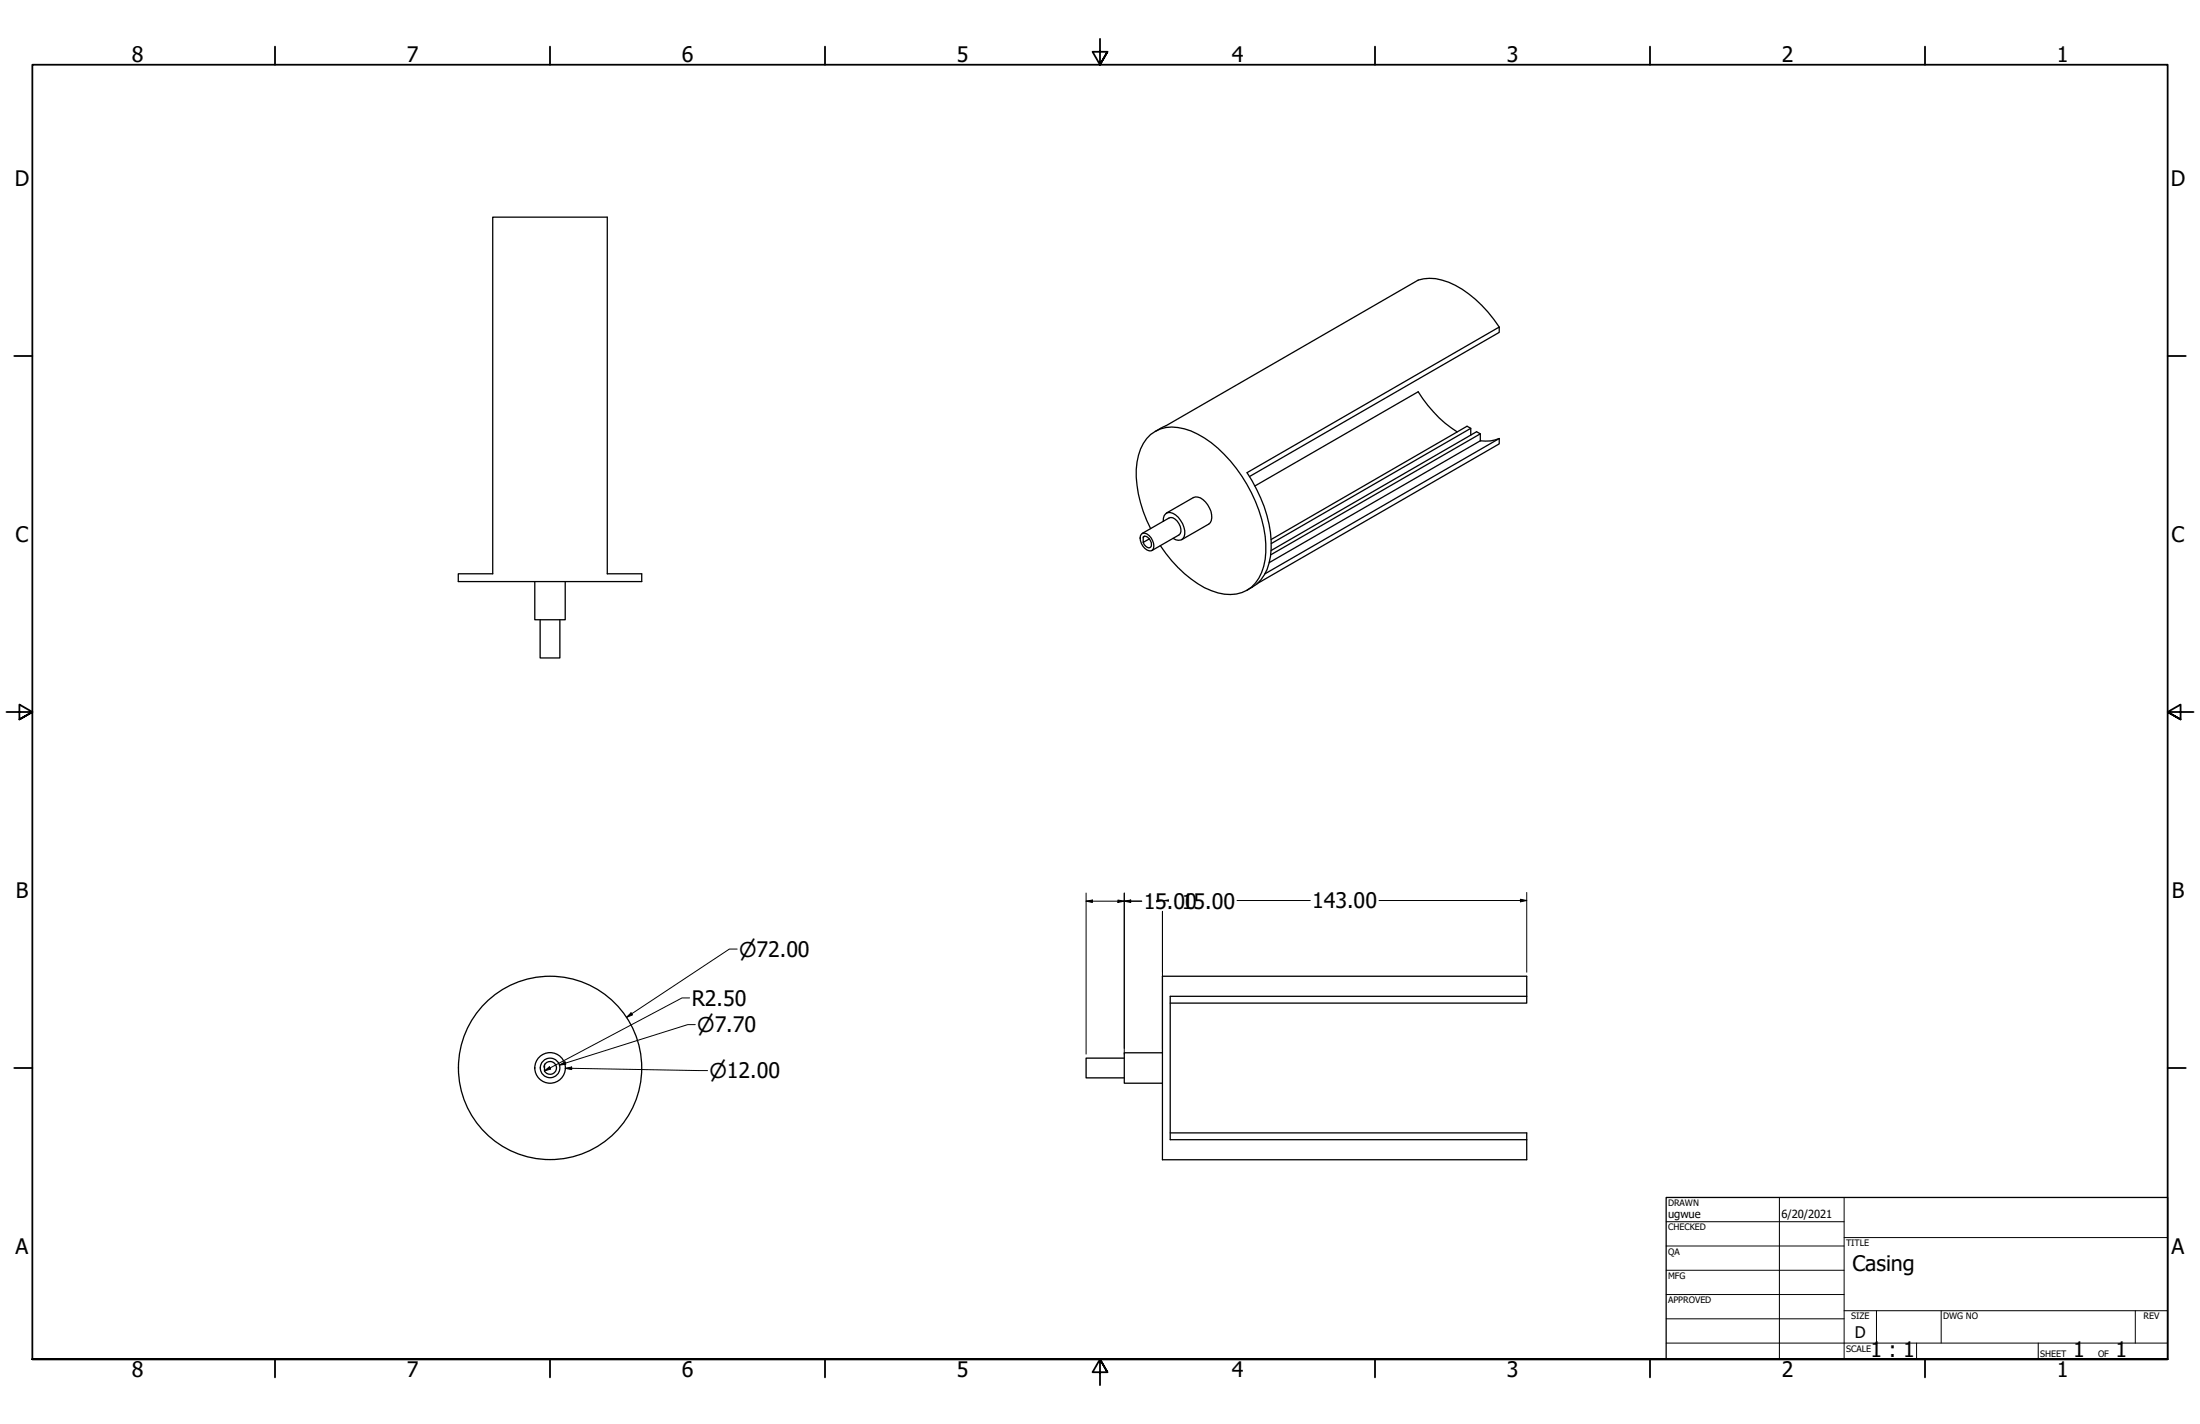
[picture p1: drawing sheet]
<svg xmlns="http://www.w3.org/2000/svg" width="864mm" height="559mm" viewBox="0 0 864 559" stroke-linecap="round" stroke-linejoin="round" font-family="sans-serif">
<!-- layer: Visible (ANSI) -->
<g fill="none" stroke="#000" stroke-width=".51">
<path d="M193.4 85.2h45v140h13.5v3h-72v-3h13.5zM588.5 128.3a45.9 45.9 0 0 0-19.9-17.6 17.4 17.4 0 0 0-11.9-.8l-103.2 59.4M572 169.5a47.1 47.1 0 0 1-15.3-15.8l-64.1 37M577.3 170.8v-2.7l-1.4-.8-76.9 44.4M577.3 168.1l-78.3 45.2M581.1 173v-2.8l-1.5-.8-80.6 46.6M581.1 173l-82.9 47.8M581.1 170.2l-82.3 47.5M588.5 172.1v2.1l-95 54.8M588.5 172.1a13.6 13.6 0 0 1-7.4 .9M588.5 172.1l-91.9 53.1M490.5 187l98-56.6v-2.1l-99 57.2a50.1 50.1 0 0 1 9.2 32.8 16.2 16.2 0 0 1-9.2 13.3"/>
<path d="M448.1 209.6a2.19 2.19 0 0 1 3 .6 4.7 4.7 0 0 1 1.3 5.6 3.4 3.4 0 0 1-4.3-2.5 3.5 3.5 0 0 1 0-3.7zM448.3 209.4l10.6-6.1a4 4 0 0 1 4.4 3.3 2.84 2.84 0 0 1-.5 3.3l-10.6 6.1M448.8 210.8l.3-.4a3 3 0 0 1 2.4 4.4 2.23 2.23 0 0 1-2.7-1.9M449.3 210.4l-.5 .4v2.1l2.4-1.4M451.7 207.5a45.3 45.3 0 0 1-5.4-26.2 15.4 15.4 0 0 1 9.2-13 18.8 18.8 0 0 1 14.7 2.1 54.6 54.6 0 0 1 24 29.8 35.7 35.7 0 0 1 1 24.5 13.3 13.3 0 0 1-17.1 8 41.6 41.6 0 0 1-20.5-15.5l-2.1-3.1M456.6 204.6a2.78 2.78 0 0 1 1.4-3.3 2.78 2.78 0 0 1 3.5 .8 8.6 8.6 0 0 1 3.3 8.5 2.61 2.61 0 0 1-4.3 .7M457.8 201.4l10.6-6.1a4.8 4.8 0 0 1 5.7 2.8 6.9 6.9 0 0 1 1 7l-11.2 6.7M209.9 228.2v15h12v-15M212 243.2v15h7.8v-15M459.4 393.6h139.9v-2.6h-139.9v56.2h139.9v-2.6h-139.9M599.3 391v-7.9h-143v72h143v-7.9M213.7 417.8v2.6"/>
<path d="M213.8 417.8a2.51 2.51 0 0 1 3.8-.6 2.51 2.51 0 0 1 0 3.8 2.51 2.51 0 0 1-3.8-.7M441.3 415.2h-15v7.8h15M456.3 413.1h-15v12h15"/>
<circle cx="215.9" cy="419.1" r="3.8"/>
<circle cx="215.9" cy="419.1" r="6"/>
<circle cx="215.9" cy="419.1" r="36"/>
</g>
<!-- layer: Border (ANSI) -->
<g fill="none" stroke="#000" stroke-width=".7">
<path d="M107.9 18.3v7.1M215.9 18.3v7.1M323.8 18.3v7.1M431.8 15.2v10.2l-2.9-5.1h5.8l-2.9 5.1 2.9-5.1M539.8 18.3v7.1M647.7 18.3v7.1M755.6 18.3v7.1M5.6 139.7h7.1M850.9 139.7h7.1M2.5 279.4h10.2l-5.1-2.9v5.8l5.1-2.9-5.1 2.9M861.1 279.4h-10.2l5.1-2.9v5.8l-5.1-2.9 5.1 2.9M5.6 419.1h7.1"/>
<path d="M850.9 419.1h7.1M12.7 533.4v-508h838.2v508h-838.2h838.2M107.9 533.4v7.1M215.9 533.4v7.1M323.8 533.4v7.1M434.7 538.5l-2.9-5.1 2.9 5.1h-5.8l2.9-5.1v10.2M539.8 533.4v7.1M647.7 533.4v7.1M755.6 533.4v7.1"/>
</g>
<!-- layer: Title (ANSI) -->
<g fill="none" stroke="#000" stroke-width=".39">
<path d="M654 479.4h69.9M698.5 469.9v63.5M723.9 469.9v63.5M654 488.9h69.9M654 498.5h69.9M723.9 485.6h127M654 508h69.9M654 517.5h69.9M723.9 514.3h127M736.6 514.3v12.7M762 514.3v12.7M838.2 514.3v12.7"/>
<path d="M654 527h196.9M752.3 527v6.4M800.1 527v6.4"/>
</g>
<path d="M654 469.9h196.9v63.5h-196.9z" fill="none" stroke="#000" stroke-width=".51"/>
<!-- layer: Dimension (ANSI) -->
<g fill="none" stroke="#000" stroke-width=".39">
<path d="M426.3 353.6l2.5-.4v.9zM426.3 353.6h21.9M426.3 350.5v63.1M438.8 353.2l2.5 .4-2.5 .5zM441.3 353.6l2.6-.4v.9zM441.3 350.5v63.1M456.3 357.6v53.9M485.6 353.4h28.7M541.3 353.4h58M596.8 352.9l2.5 .5-2.5 .5zM599.3 350.2v31.3M289.4 372.4h-3.1l-40.4 26.8"/>
<path d="M247.7 397.4l.6 .9-2.4 .9zM270.7 391.6h-3l-54 28.6M214.2 417.3l-.8 1.5M219.6 418l2.2-1.3 .3 .9zM221.9 419.2l2.5-.5v1zM221.9 419.2l55.8 .9M272.9 402.1h-3l-50.3 15.9M213.7 420.2l1.9-1.5 .6 .8z"/>
</g>
<g fill="#000">
<path d="M426.3 353.6l2.5-.4v.9z" fill-rule="evenodd"/>
<path d="M438.8 353.2l2.5 .4-2.5 .5z" fill-rule="evenodd"/>
<path d="M441.3 353.6l2.6-.4v.9z" fill-rule="evenodd"/>
<path d="M453.8 353.2l2.5 .4-2.5 .5z" fill-rule="evenodd"/>
<path d="M456.3 353.4l2.6-.5v1z" fill-rule="evenodd"/>
<path d="M596.8 352.9l2.5 .5-2.5 .5z" fill-rule="evenodd"/>
<path d="M247.7 397.4l.6 .9-2.4 .9z" fill-rule="evenodd"/>
<path d="M213.7 420.2l1.9-1.5 .6 .8z" fill-rule="evenodd"/>
<path d="M219.6 418l2.2-1.3 .3 .9z" fill-rule="evenodd"/>
<path d="M221.9 419.2l2.5-.5v1z" fill-rule="evenodd"/>
</g>
<g font-size="8.4">
<text x="51.7" y="24.4">8</text>
<text x="159.6" y="24.4">7</text>
<text x="267.6" y="24.4">6</text>
<text x="375.5" y="24.4">5</text>
<text x="483.5" y="24.4">4</text>
<text x="591.4" y="24.4">3</text>
<text x="699.4" y="24.4">2</text>
<text x="807.3" y="24.4">1</text>
<text x="5.8" y="72.9">D</text>
<text x="852.1" y="72.9">D</text>
<text x="6.1" y="212.6">C</text>
<text x="852.4" y="212.6">C</text>
<text x="6.2" y="352.3">B</text>
<text x="852.5" y="352.3">B</text>
<text x="448.9" y="356.7">15.0105.00</text>
<text x="515.1" y="356.4">143.00</text>
<text x="271.5" y="394.7">R2.50</text>
<text x="6.1" y="492">A</text>
<text x="852.4" y="492">A</text>
<text x="727.1" y="498.9">Casing</text>
<text x="734.3" y="532.6">1 : 1</text>
<text x="813.8" y="532.6">1</text>
<text x="830.5" y="532.6">1</text>
<text x="51.7" y="540.5">8</text>
<text x="159.6" y="540.5">7</text>
<text x="267.6" y="540.5">6</text>
<text x="375.5" y="540.5">5</text>
<text x="483.5" y="540.5">4</text>
<text x="591.4" y="540.5">3</text>
<text x="699.4" y="540.5">2</text>
<text x="807.3" y="540.5">1</text>
</g>
<g font-size="8">
<text x="290.1" y="375.3">⌀72.00</text>
<text x="273.7" y="405">⌀7.70</text>
<text x="278.5" y="423">⌀12.00</text>
</g>
<text font-size="6.3" x="728.1" y="524.9">D</text>
<g font-size="4.4">
<text x="654.8" y="477.8">ugwue</text>
<text x="699.3" y="478">6/20/2021</text>
</g>
<g font-size="3.5">
<text x="654.8" y="473.2">DRAWN</text>
<text x="654.8" y="482.8">CHECKED</text>
<text x="724.7" y="488.9">TITLE</text>
<text x="654.8" y="492.3">QA</text>
<text x="654.8" y="501.8">MFG</text>
<text x="654.8" y="511.4">APPROVED</text>
<text x="726.7" y="517.7">SIZE</text>
<text x="762.8" y="517.7">DWG NO</text>
<text x="841.4" y="517.7">REV</text>
<text x="724.7" y="530.4">SCALE</text>
<text x="800.9" y="532.6">SHEET</text>
<text x="823.6" y="532.6">OF</text>
</g>
</svg>
